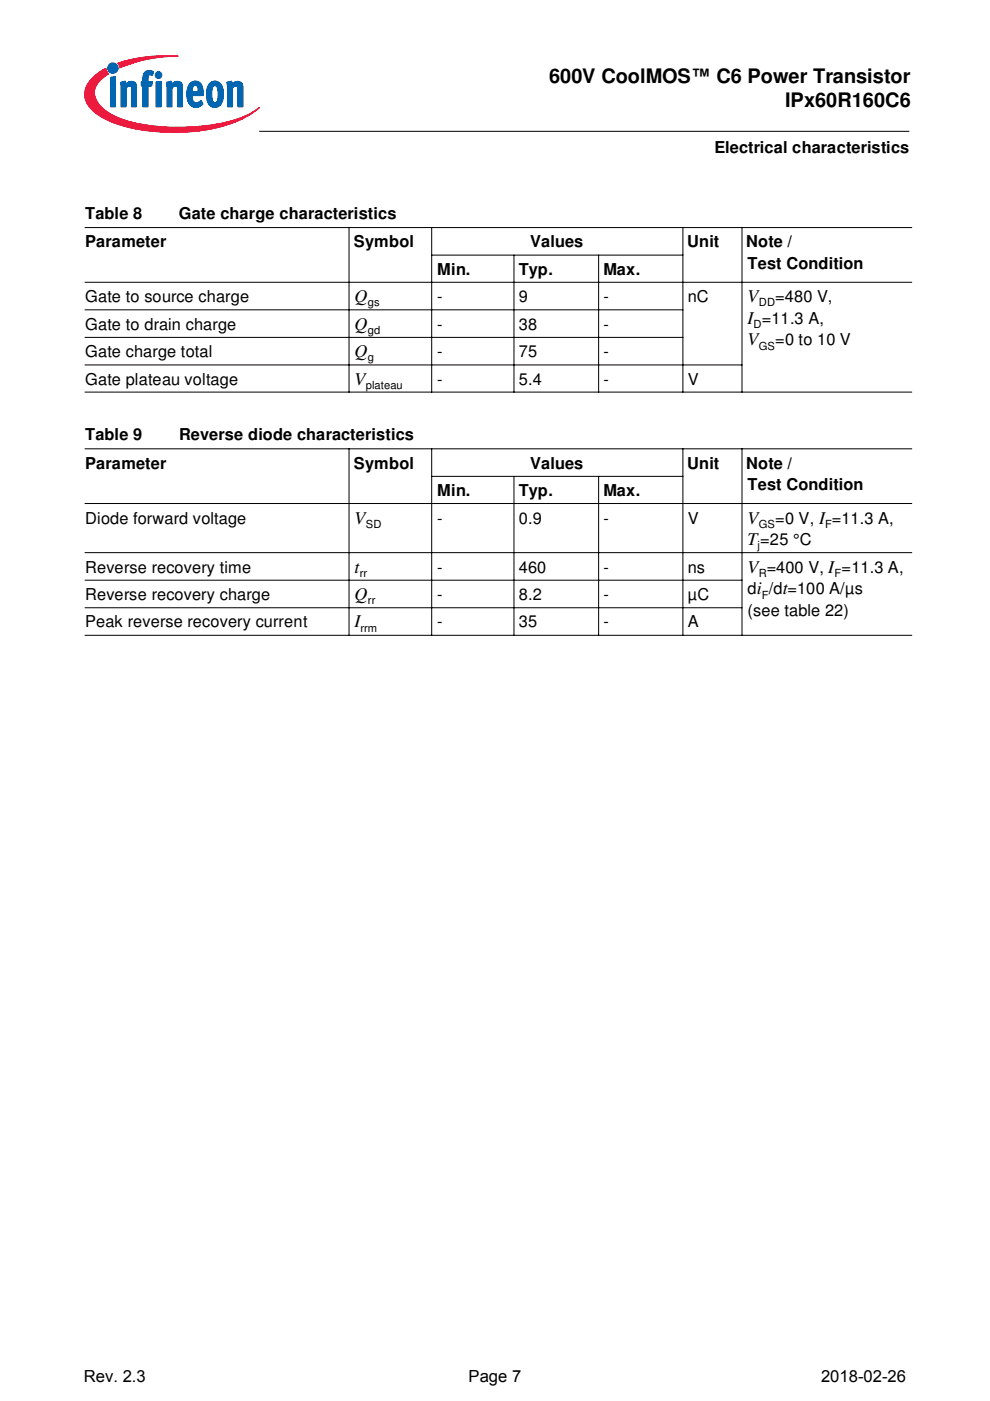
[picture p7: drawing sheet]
<svg xmlns="http://www.w3.org/2000/svg" width="210mm" height="297mm" viewBox="0 0 210 297" stroke-linecap="round" stroke-linejoin="round" font-family="sans-serif">
<path d="M18 11.8h45.9v18.3h-45.9z" fill="none" stroke="#fff" stroke-width=".21"/>
<path d="M18 11.8h45.9v16.3h-45.9z" fill="#fff"/>
<path d="M18 11.8h45.9v16.3h-45.9z" fill="none" stroke="#fff" stroke-width=".21"/>
<circle cx="23.9" cy="14.4" r="1.08" fill="#0066b2"/>
<circle cx="23.9" cy="14.4" r="1.08" fill="none" stroke="#0066b2" stroke-width=".21"/>
<path d="M25 13.4a31.7 31.7 0 0 1 12.8-1.5 30.8 30.8 0 0 0-12.4 2.5l-.1-.6z" fill="#ed1a40"/>
<path d="M25 13.4a31.7 31.7 0 0 1 12.8-1.5 30.8 30.8 0 0 0-12.4 2.5l-.1-.6z" fill="none" stroke="#ed1a40" stroke-width=".21"/>
<path d="M19.4 16.7l1.3-1.2 1.7-1 .2 .6 .4 .5a4.9 4.9 0 0 0-3 4.3 6 6 0 0 0 3.4 4.2 31.6 31.6 0 0 0 16 2.9 31.8 31.8 0 0 0 13.9-3.1l1.7-1.1a19.9 19.9 0 0 1-10.4 4.6 41.1 41.1 0 0 1-21.2-1.6 9.4 9.4 0 0 1-5.1-4.2 4.3 4.3 0 0 1 1.1-4.9z" fill="#ed1a40"/>
<path d="M19.4 16.7l1.3-1.2 1.7-1 .2 .6 .4 .5a4.9 4.9 0 0 0-3 4.3 6 6 0 0 0 3.4 4.2 31.6 31.6 0 0 0 16 2.9 31.8 31.8 0 0 0 13.9-3.1l1.7-1.1a19.9 19.9 0 0 1-10.4 4.6 41.1 41.1 0 0 1-21.2-1.6 9.4 9.4 0 0 1-5.1-4.2 4.3 4.3 0 0 1 1.1-4.9z" fill="none" stroke="#ed1a40" stroke-width=".21"/>
<path d="M23.5 16.4l1-.2v6.4h-1z" fill="#0066b2"/>
<path d="M23.5 16.4l1-.2v6.4h-1z" fill="none" stroke="#0066b2" stroke-width=".21"/>
<path d="M25.6 17.5l.9-.3 .1 .7a1.22 1.22 0 0 1 1.5-.6 1.22 1.22 0 0 1 .8 1.3v4h-1l-.1-4.2a.73 .73 0 0 0-1.1 .3v3.9h-1z" fill="#0066b2"/>
<path d="M25.6 17.5l.9-.3 .1 .7a1.22 1.22 0 0 1 1.5-.6 1.22 1.22 0 0 1 .8 1.3v4h-1l-.1-4.2a.73 .73 0 0 0-1.1 .3v3.9h-1z" fill="none" stroke="#0066b2" stroke-width=".21"/>
<path d="M30.8 15.2l.8-.2 1 .2-.3 .8-.5-.1-.4 .3v1.1h.9l-.2 .9h-.7v4.4h-1.1v-4.4h-.3v-.9h.3v-.7a1.73 1.73 0 0 1 .5-1.4z" fill="#0066b2"/>
<path d="M30.8 15.2l.8-.2 1 .2-.3 .8-.5-.1-.4 .3v1.1h.9l-.2 .9h-.7v4.4h-1.1v-4.4h-.3v-.9h.3v-.7a1.73 1.73 0 0 1 .5-1.4z" fill="none" stroke="#0066b2" stroke-width=".21"/>
<path d="M32.9 15.9a.7 .7 0 0 1 1.4 0 .7 .7 0 0 1-1.4 0zM33.1 17.4l1.1-.1v5.3h-1.1z" fill="#0066b2"/>
<g fill="none" stroke="#0066b2" stroke-width=".21">
<path d="M33.1 17.4l1.1-.1v5.3h-1.1z"/>
<circle cx="33.6" cy="15.9" r=".69"/>
</g>
<path d="M35.3 17.5l1-.3 .1 .7a1.22 1.22 0 0 1 1.4-.6 1.22 1.22 0 0 1 .9 1.3v4h-1v-3.9a.45 .45 0 0 0-.2-.4 .45 .45 0 0 0-.5 0l-.5 .4v3.9h-1.1z" fill="#0066b2"/>
<path d="M35.3 17.5l1-.3 .1 .7a1.22 1.22 0 0 1 1.4-.6 1.22 1.22 0 0 1 .9 1.3v4h-1v-3.9a.45 .45 0 0 0-.2-.4 .45 .45 0 0 0-.5 0l-.5 .4v3.9h-1.1z" fill="none" stroke="#0066b2" stroke-width=".21"/>
<path d="M40.4 17.6a1.6 1.6 0 0 1 1.7-.2 1.6 1.6 0 0 1 .9 1.5l.1 1.4h-2.4a1.11 1.11 0 0 0 .3 1.1 1.11 1.11 0 0 0 1.1 .3l.5-.4 .4 .7a1.88 1.88 0 0 1-2.2 .6 1.88 1.88 0 0 1-1.1-1.9v-1.7l.3-.8zM41 18.3l-.3 1.1h1.3v-.4a.67 .67 0 0 0-.2-.8 .67 .67 0 0 0-.8 .1z" fill="#0066b2"/>
<path d="M40.4 17.6a1.6 1.6 0 0 1 1.7-.2 1.6 1.6 0 0 1 .9 1.5l.1 1.4h-2.4a1.11 1.11 0 0 0 .3 1.1 1.11 1.11 0 0 0 1.1 .3l.5-.4 .4 .7a1.88 1.88 0 0 1-2.2 .6 1.88 1.88 0 0 1-1.1-1.9v-1.7l.3-.8zM41 18.3a.66 .66 0 0 1 .8-.1 .66 .66 0 0 1 .2 .8v.4h-1.3z" fill="none" stroke="#0066b2" stroke-width=".21"/>
<path d="M44.6 17.5a1.76 1.76 0 0 1 1.9 0 1.76 1.76 0 0 1 .8 1.7v1.3a1.93 1.93 0 0 1-2.3 2.2 2.91 2.91 0 0 1-1.2-3.3 2.77 2.77 0 0 1 .8-1.9zM45.2 18.3a4.2 4.2 0 0 0 0 3.4l.4 .1a1.52 1.52 0 0 0 .7-1.8v-.4a1.2 1.2 0 0 0-.7-1.5z" fill="#0066b2"/>
<path d="M44.6 17.5a1.76 1.76 0 0 1 1.9 0 1.76 1.76 0 0 1 .8 1.7v1.3a1.93 1.93 0 0 1-2.3 2.2 2.91 2.91 0 0 1-1.2-3.3 2.77 2.77 0 0 1 .8-1.9zM45.2 18.3l.4-.2a1.42 1.42 0 0 1 .7 1.9v.4a1.29 1.29 0 0 1-.7 1.4 1.52 1.52 0 0 1-.7-1.9v-.8z" fill="none" stroke="#0066b2" stroke-width=".21"/>
<path d="M48.1 17.5l1-.3 .1 .7a1.22 1.22 0 0 1 1.4-.6 1.22 1.22 0 0 1 .9 1.3v4h-1v-3.5a.63 .63 0 0 0-.4-.9 .63 .63 0 0 0-.8 .5v3.9h-1v-3.9z" fill="#0066b2"/>
<path d="M48.1 17.5l1-.3 .1 .7a1.22 1.22 0 0 1 1.4-.6 1.22 1.22 0 0 1 .9 1.3v4h-1v-3.5a.63 .63 0 0 0-.4-.9 .63 .63 0 0 0-.8 .5v3.9h-1v-3.9z" fill="none" stroke="#0066b2" stroke-width=".21"/>
<path d="M55 27.8h137.8" fill="none" stroke="#000" stroke-width=".21"/>
<path d="M18 28.9h45.9v5h-45.9z" fill="#fff"/>
<path d="M18 28.9h45.9v5h-45.9z" fill="none" stroke="#fff" stroke-width=".21"/>
<g fill="none" stroke="#000" stroke-width=".21">
<path d="M18 48.2h175.4M18 59.8h175.4M74 48.2v35M91.5 48.2v35M91.5 54.1h53.4M109 54v29.2M126.9 54v29.2M144.8 48.2v35M157.3 48.2v35M18 65.7h126.9M18 71.5h126.9M18 77.4h139.4"/>
<path d="M18 83.1h175.4M18 95.2h175.4M74 95.1v39.6M91.5 95.1v39.6M144.8 95.1v39.6M157.3 95.1v39.6M18 106.8h175.4M18 117.2h175.4M91.5 101h53.4M109 100.9v33.8M126.9 100.9v33.8M18 123h139.4"/>
<path d="M18 128.9h139.4M18 134.7h175.4"/>
</g>
<path d="M159.2 280.3h41.3v5.4h-41.3z" fill="#fff"/>
<path d="M159.2 280.3h41.3v5.4h-41.3z" fill="none" stroke="#fff" stroke-width=".21"/>
<path d="M16.2 280.8h177.5v5.7h-177.5z" fill="#fff"/>
<path d="M16.2 280.8h177.5v5.7h-177.5z" fill="none" stroke="#fff" stroke-width=".35"/>
<g font-size="4.2">
<text x="116.4" y="17.7">600V CoolMOS&quot; C6 Power Transistor</text>
<text x="166.5" y="22.7">IPx60R160C6</text>
</g>
<g font-size="3.8">
<text x="75.2" y="64.1">Q</text>
<text x="158.5" y="64.1">V</text>
<text x="75.2" y="69.9">Q</text>
<text x="158.5" y="68.7">I =11.3 A,</text>
<text x="75.2" y="75.7">Q</text>
<text x="158.5" y="73.2">V</text>
<text x="75.2" y="81.5">V</text>
<text x="75.2" y="111">V</text>
<text x="158.5" y="111">V</text>
<text x="158.5" y="115.6">T=25 °C</text>
<text x="75.2" y="121.4">t</text>
<text x="158.5" y="121.4">V =400 V, I =11.3 A,</text>
<text x="75.2" y="127.2">Q</text>
<text x="75.2" y="133">I</text>
</g>
<g font-size="3.5">
<text x="151.5" y="32.3">Electrical characteristics</text>
<text x="18" y="46.5">Table 8</text>
<text x="38" y="46.5">Gate charge characteristics</text>
<text x="18" y="52.4">Parameter</text>
<text x="75" y="52.4">Symbol</text>
<text x="112.4" y="52.4">Values</text>
<text x="145.7" y="52.4">Unit</text>
<text x="158.2" y="52.4">Note /</text>
<text x="92.7" y="58.3">Min.</text>
<text x="110" y="58.3">Typ.</text>
<text x="127.9" y="58.3">Max.</text>
<text x="158.5" y="57.1">Test Condition</text>
<text x="18" y="64.1">Gate to source charge</text>
<text x="92.7" y="64.1">-</text>
<text x="110" y="64.1">9</text>
<text x="127.9" y="64.1">-</text>
<text x="145.9" y="64.1">nC</text>
<text x="164.3" y="64.1">=480 V,</text>
<text x="18" y="69.9">Gate to drain charge</text>
<text x="92.7" y="69.9">-</text>
<text x="110" y="69.9">38</text>
<text x="127.9" y="69.9">-</text>
<text x="18" y="75.7">Gate charge total</text>
<text x="92.7" y="75.7">-</text>
<text x="110" y="75.7">75</text>
<text x="127.9" y="75.7">-</text>
<text x="164.3" y="73.2">=0 to 10 V</text>
<text x="18" y="81.5">Gate plateau voltage</text>
<text x="92.7" y="81.5">-</text>
<text x="110" y="81.5">5.4</text>
<text x="127.9" y="81.5">-</text>
<text x="145.8" y="81.5">V</text>
<text x="18" y="93.4">Table 9</text>
<text x="38" y="93.4">Reverse diode characteristics</text>
<text x="18" y="99.4">Parameter</text>
<text x="75" y="99.4">Symbol</text>
<text x="112.4" y="99.4">Values</text>
<text x="145.7" y="99.4">Unit</text>
<text x="158.2" y="99.4">Note /</text>
<text x="92.7" y="105.2">Min.</text>
<text x="110" y="105.2">Typ.</text>
<text x="127.9" y="105.2">Max.</text>
<text x="158.5" y="104">Test Condition</text>
<text x="18" y="111">Diode forward voltage</text>
<text x="92.7" y="111">-</text>
<text x="110" y="111">0.9</text>
<text x="127.9" y="111">-</text>
<text x="145.8" y="111">V</text>
<text x="164.3" y="111">=0 V, I =11.3 A,</text>
<text x="18" y="121.4">Reverse recovery time</text>
<text x="92.7" y="121.4">-</text>
<text x="110" y="121.4">460</text>
<text x="127.9" y="121.4">-</text>
<text x="145.8" y="121.4">ns</text>
<text x="158.5" y="126">di /dt=100 A/µs</text>
<text x="18" y="127.2">Reverse recovery charge</text>
<text x="92.7" y="127.2">-</text>
<text x="110" y="127.2">8.2</text>
<text x="127.9" y="127.2">-</text>
<text x="145.8" y="127.2">µC</text>
<text x="158.5" y="130.6">(see table 22)</text>
<text x="18" y="133">Peak reverse recovery current</text>
<text x="92.7" y="133">-</text>
<text x="110" y="133">35</text>
<text x="127.9" y="133">-</text>
<text x="145.8" y="133">A</text>
<text x="17.8" y="293">Rev. 2.3</text>
<text x="99.4" y="293">Page 7</text>
<text x="174.1" y="293">2018-02-26</text>
</g>
<g font-size="2.4">
<text x="78" y="64.9">gs</text>
<text x="160.9" y="64.9">DD</text>
<text x="78" y="70.8">gd</text>
<text x="159.8" y="69.5">D</text>
<text x="78" y="76.6">g</text>
<text x="160.9" y="74.2">GS</text>
<text x="77.6" y="82.5">plateau</text>
<text x="77.6" y="111.8">SD</text>
<text x="160.9" y="111.8">GS</text>
<text x="174.9" y="111.8">F</text>
<text x="160.6" y="116.5">j</text>
<text x="76.3" y="122.3">rr</text>
<text x="160.9" y="122.3">R</text>
<text x="177" y="122.3">F</text>
<text x="78" y="128.1">rr</text>
<text x="161.5" y="126.9">F</text>
<text x="76.5" y="133.9">rrm</text>
</g>
</svg>
